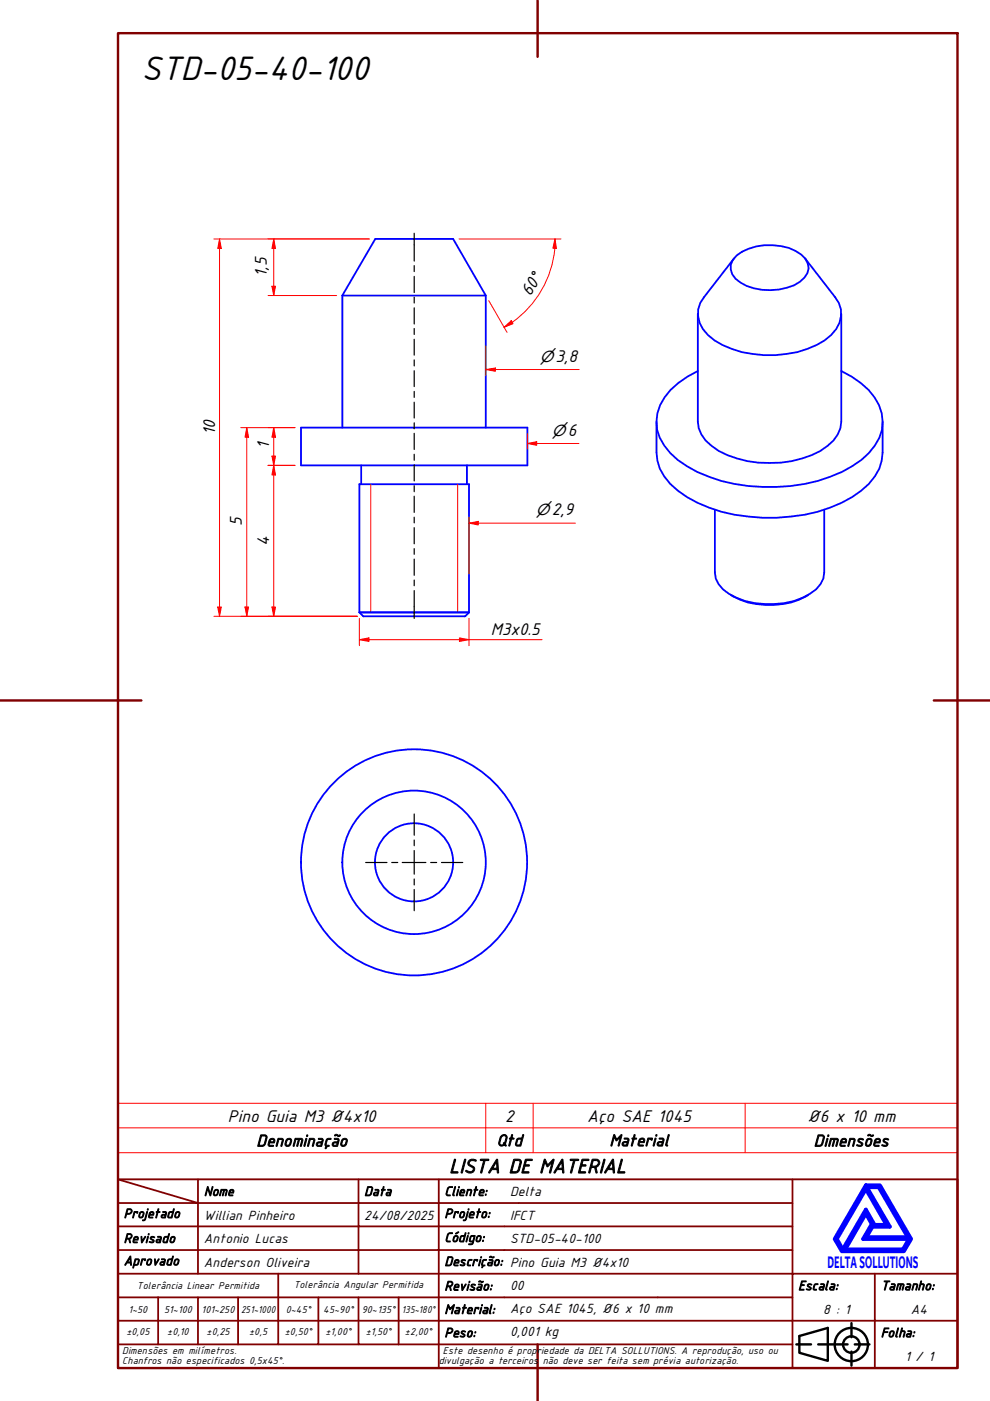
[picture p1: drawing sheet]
<svg xmlns="http://www.w3.org/2000/svg" width="210mm" height="297mm" viewBox="0 0 210 297" stroke-linecap="round" stroke-linejoin="round" font-family="sans-serif">
<!-- layer: Visible (ABNT) -->
<g fill="none" stroke="#00f" stroke-width=".38">
<path d="M155.6 54.8l-6.3 8.2a5.7 5.7 0 0 0 .8 8 19.2 19.2 0 0 0 11.8 4.3 21.3 21.3 0 0 0 12.9-3.1 7 7 0 0 0 3.5-6.6l-.4-1.4-.9-1.2-6.3-8.2M156.2 54.2a12.1 12.1 0 0 1 13.7-.2 3.3 3.3 0 0 1 .7 4.9 8.3 8.3 0 0 1-5.4 2.5 11.4 11.4 0 0 1-9.2-2.3 3.2 3.2 0 0 1 .2-4.9zM72.6 62.7l7-12h16.5l6.9 12v28M72.6 62.7h30.4M72.6 62.7v28M148 78.7a16.7 16.7 0 0 0-8 7.2 8.5 8.5 0 0 0 .8 8.6 18.1 18.1 0 0 0 9.5 6.6 38.5 38.5 0 0 0 28.2-1 16.2 16.2 0 0 0 7.9-7.3 9.1 9.1 0 0 0-2.3-10.1l-1.6-1.5-1.9-1.3-2.2-1.2M148 66.5v22.9a6.7 6.7 0 0 0 2.9 5.1 20.3 20.3 0 0 0 12.2 3.7 20.3 20.3 0 0 0 12.4-3.7 6.7 6.7 0 0 0 2.9-5.1v-22.9M63.8 90.7h48v8h-48zM76.6 98.7v4M99 98.7v4M139.2 89.4v6.5a9.9 9.9 0 0 0 4.6 8.2 29.3 29.3 0 0 0 14.9 5.4 35.2 35.2 0 0 0 22-4.1 14 14 0 0 0 5.7-6l.5-1.8 .2-1.7v-6.5M151.6 108.1v13.3a5.5 5.5 0 0 0 3 4.5 17.9 17.9 0 0 0 17.1 0 5.4 5.4 0 0 0 3.1-4.5v-13.3"/>
<path d="M76.2 129.8l.8 .9h21.6l.8-.9M76.2 129.8h23.2M76.2 129.8v-27.1h23.2v27.1M154.9 126.2a17 17 0 0 0 16.5 0"/>
<circle cx="87.8" cy="182.8" r="8.3"/>
<circle cx="87.8" cy="182.8" r="15.2"/>
<circle cx="87.8" cy="182.8" r="24"/>
</g>
<!-- layer: Visible Narrow (ABNT) -->
<path d="M78.6 102.7v27.1M97 102.7v27.1" fill="none" stroke="#f00" stroke-width=".21"/>
<path d="M25 239.1h178v-5.2h-178v10.5M103 233.9v10.5M113 233.9v10.5M158 233.9v10.5M203 239.1v5.3h-178M25 244.4v5.6h178v-5.6" fill="none" stroke="#f00" stroke-width=".21"/>
<!-- layer: Borda A3/A4 (ABNT) -->
<path d="M25 7h178v283.1h-178zM114 0v12.1M0 148.5h30M198 148.5h12M114 285v12" fill="none" stroke="#800000" stroke-width=".51"/>
<path d="M183.6 257.3l1.2 2.2-1.8 3.2h9.7l-1.2 2.2h-12.3zM183.6 252.1l4.4 7.6h-2.6l-1.8-3.2-4.9 8.4-1.3-2.2zM183.6 251.3h3l6.6 11.4-1.6 2.6h-13.1l-1.5-2.6zM183.8 251.7h2.5l6.2 10.6h-8.8l1.3-2.2h3.7zM185 259.7h.2l-.2 .2z" fill="none" stroke="#00f" stroke-width=".83"/>
<!-- layer: 0 -->
<path d="M178.5 265.3h13.1" fill="none" stroke="#000" stroke-width=".21"/>
<g fill="none" stroke="#800000" stroke-width=".38">
<path d="M25 250l17 5.1h-17M25 250h178v40.1h-178zM42 255.1h34v4.9h17M42 255.1v15M42 250v5.1M76 250v5.1h17v4.9M93 250v5.1h75M168 250v20.1h-143M25 260h51v10.1M25 275.1h17M33.5 275.1v9.9M50.5 275.1h-8.5v9.9"/>
<path d="M59 270.1v14.9h-8.5M67.5 275.1v9.9h-8.5M76 275.1v9.9h8.5M84.5 275.1v9.9M93 275.1h-42.5v9.9M93 260v5h-68M93 275.1v9.9h75M93 260h75M93 275.1h75M168 265h-75v10.1M185.5 270.1v9.9h17.5M203 270.1h-35v9.9h17.5v10.1"/>
<path d="M25 285h25.5M25 280h143v10.1M67.5 285h8.5M84.5 285h8.5v5.1"/>
</g>
<g fill="none" stroke="#000" stroke-width=".51">
<path d="M168.8 285h3.2M169.5 283.3l6-1.8v7l-6-1.7zM173.5 285h6.2M180.5 280.5v3M180.5 286.6v2.9M181.2 285h3.1"/>
<circle cx="180.5" cy="285.1" r="3.5"/>
<circle cx="180.5" cy="285.1" r="1.75"/>
</g>
<!-- layer: Linha de centro (ISO) -->
<g fill="none" stroke="#000" stroke-width=".25">
<path d="M87.8 49.5v5.9M87.8 56.3v1.3M87.8 58.6v3.4M87.8 63v1.2M87.8 65.3v3.4M87.8 69.6v1.3M87.8 71.9v3.4M87.8 76.3v1.3M87.8 78.6v3.4M87.8 83v1.3M87.8 85.3v3.3M87.8 89.6v1.3"/>
<path d="M87.8 91.9v3.4M87.8 96.3v1.3M87.8 98.5v3.5M87.8 103v1.3M87.8 105.2v3.4M87.8 109.7v1.2M87.8 111.9v3.4M87.8 116.3v1.2M87.8 118.5v3.5M87.8 123v1.2M87.8 125.2v5.9"/>
</g>
<path d="M46.5 128.7v2" fill="none" stroke="#f00" stroke-width=".21"/>
<path d="M46.2 128.7h.7l-.4 2z" fill="#f00"/>
<path d="M46.5 50.7v2M46.2 128.7h.7l-.4 2z" fill="none" stroke="#f00" stroke-width=".21"/>
<path d="M46.5 50.7l.4 2h-.7z" fill="#f00"/>
<path d="M45.3 50.7h33M46.5 50.7l.4 2h-.7zM46.5 52.7v76M45.3 130.7h30.5M58 128.7v2" fill="none" stroke="#f00" stroke-width=".21"/>
<path d="M57.7 128.7h.7l-.4 2z" fill="#f00"/>
<path d="M58 98.7v2M57.7 128.7h.7l-.4 2z" fill="none" stroke="#f00" stroke-width=".21"/>
<path d="M58 98.7l.4 2h-.7z" fill="#f00"/>
<path d="M56.8 98.7h5.7M58 98.7l.4 2h-.7zM58 100.7v28M52.3 128.7v2M56.8 130.7h19" fill="none" stroke="#f00" stroke-width=".21"/>
<path d="M51.9 128.7h.8l-.4 2z" fill="#f00"/>
<path d="M52.3 90.7v2M51.9 128.7h.8l-.4 2z" fill="none" stroke="#f00" stroke-width=".21"/>
<path d="M52.3 90.7l.4 2h-.8z" fill="#f00"/>
<path d="M103 78.3h2M51.1 90.7h11.4M52.3 90.7l.4 2h-.8zM52.3 92.7v36M51.1 130.7h24.7" fill="none" stroke="#f00" stroke-width=".21"/>
<path d="M103 78.3l2-.3v.7z" fill="#f00"/>
<path d="M103 78.3l2-.3v.7zM103 73.3v6.3M105 78.3h17.8M111.8 94h2" fill="none" stroke="#f00" stroke-width=".21"/>
<path d="M111.8 94l2-.4v.8z" fill="#f00"/>
<path d="M111.8 94l2-.4v.8zM111.8 91.9v3.3M113.8 94h8.9" fill="none" stroke="#f00" stroke-width=".21"/>
<path d="M76.2 135.6h2" fill="none" stroke="#f00" stroke-width=".21"/>
<path d="M76.2 135.6l2-.4v.8z" fill="#f00"/>
<path d="M76.2 135.6l2-.4v.8zM97.4 135.6h2" fill="none" stroke="#f00" stroke-width=".21"/>
<path d="M97.4 135.2l2 .4-2 .4z" fill="#f00"/>
<path d="M76.2 131.1v5.8M78.2 135.6h19.2M97.4 135.2l2 .4-2 .4zM99.4 135.6h15.5M99.4 131.1v5.8" fill="none" stroke="#f00" stroke-width=".21"/>
<path d="M58 96.7v2" fill="none" stroke="#f00" stroke-width=".21"/>
<path d="M57.7 96.7h.7l-.4 2z" fill="#f00"/>
<path d="M57.7 96.7h.7l-.4 2zM58 90.7v2" fill="none" stroke="#f00" stroke-width=".21"/>
<path d="M58 90.7l.4 2h-.7z" fill="#f00"/>
<path d="M108.6 68.3l-1.7 1.1M56.8 90.7h5.7M56.8 98.7h5.7M58 90.7l.4 2h-.7zM58 92.7v4" fill="none" stroke="#f00" stroke-width=".21"/>
<path d="M106.9 69.4l1.5-1.4 .4 .6z" fill="#f00"/>
<path d="M117.7 50.7l-.1 2M106.9 69.4l1.5-1.4 .4 .6z" fill="none" stroke="#f00" stroke-width=".21"/>
<path d="M117.7 50.7l.3 2-.8-.1z" fill="#f00"/>
<path d="M58 50.7v2M97.3 50.7h21.6M117.6 52.7a21.6 21.6 0 0 1-9 15.6M117.7 50.7l.3 2-.8-.1zM103.6 63.7l3.9 6.8" fill="none" stroke="#f00" stroke-width=".21"/>
<path d="M58 50.7l.4 2h-.7z" fill="#f00"/>
<path d="M58 50.7l.4 2h-.7zM58 60.7v2" fill="none" stroke="#f00" stroke-width=".21"/>
<path d="M57.7 60.7h.7l-.4 2z" fill="#f00"/>
<path d="M56.8 50.7h21.5M58 52.7v8M56.8 62.7h14.6M57.7 60.7h.7l-.4 2zM99.4 110.9h2" fill="none" stroke="#f00" stroke-width=".21"/>
<path d="M99.4 110.9l2-.4v.8z" fill="#f00"/>
<path d="M99.4 110.9l2-.4v.8zM99.4 109.7v12M101.4 110.9h20.6" fill="none" stroke="#f00" stroke-width=".21"/>
<!-- layer: Marca de centro (ISO) -->
<path d="M87.8 172.6v4.5M87.8 178.1v1.2M77.5 182.9h4.5M83.1 182.9h1.2M85.3 182.9h5M87.8 180.3v5M87.8 186.4v1.2M87.8 188.6v4.5M91.3 182.9h1.3M93.6 182.9h4.5" fill="none" stroke="#000" stroke-width=".25"/>
<text font-size="7.7" x="30" y="17.1">STD-05-40-100</text>
<text font-size="4.6" x="95.2" y="248.7">LISTA DE MATERIAL</text>
<g font-size="3.9">
<text x="56.6" y="58.7" transform="rotate(-90 56.6 58.7)">1,5</text>
<text x="112.5" y="63" transform="rotate(-60 112.5 63)">60°</text>
<text x="45.6" y="92.3" transform="rotate(-90 45.6 92.3)">10</text>
<text x="57.1" y="95.3" transform="rotate(-90 57.1 95.3)">1</text>
<text x="51.3" y="111.6" transform="rotate(-90 51.3 111.6)">5</text>
<text x="57.1" y="115.7" transform="rotate(-90 57.1 115.7)">4</text>
<text x="104.1" y="134.6">M3x0.5</text>
<text x="48.3" y="237.8">Pino Guia M3 Ø4x10</text>
<text x="107.1" y="237.8">2</text>
<text x="124.5" y="237.8">Aço SAE 1045</text>
<text x="171.2" y="237.8">Ø6 x 10 mm</text>
</g>
<g font-size="3.8">
<text x="54.4" y="243.1">Denominação</text>
<text x="105.3" y="243">Qtd</text>
<text x="129.2" y="243">Material</text>
<text x="172.5" y="243.1">Dimensões</text>
</g>
<text font-size="3.8" fill="#00f" x="175.5" y="268.8">DELTASOLLUTIONS</text>
<g font-size="3.4">
<text x="114.4" y="76.8">⌀3,8</text>
<text x="117" y="92.4">⌀6</text>
<text x="113.6" y="109.3">⌀2,9</text>
</g>
<g font-size="3">
<text x="43.2" y="253.5">Nome</text>
<text x="77.2" y="253.5">Data</text>
<text x="94.2" y="253.5">Cliente:</text>
<text x="108.1" y="253.5">Delta</text>
<text x="26.2" y="263.5">Revisado</text>
<text x="26.2" y="258.2">Projetado</text>
<text x="43.2" y="258.6">Willian Pinheiro</text>
<text x="43.2" y="263.5">Antonio Lucas</text>
<text x="77.2" y="258.6">24/08/2025</text>
<text x="94.2" y="263.3">Código:</text>
<text x="94.2" y="258.2">Projeto:</text>
<text x="108.1" y="263.5">STD-05-40-100</text>
<text x="108.1" y="258.6">IFCT</text>
<text x="26.2" y="268.3">Aprovado</text>
<text x="43.2" y="268.5">Anderson Oliveira</text>
<text x="94.2" y="268.4">Descrição: Pino Guia M3 Ø4x10</text>
<text x="94.2" y="273.6">Revisão:</text>
<text x="108.1" y="273.5">00</text>
<text x="169.2" y="273.5">Escala:</text>
<text x="186.8" y="273.5">Tamanho:</text>
<text x="94.2" y="278.6">Material:</text>
<text x="108.1" y="278.4">Aço SAE 1045, Ø6 x 10 mm</text>
<text x="174.6" y="278.6">8 : 1</text>
<text x="193.1" y="278.6">A4</text>
<text x="94.2" y="283.5">Peso:</text>
<text x="108.1" y="283.3">0,001 kg</text>
<text x="186.8" y="283.5">Folha:</text>
<text x="191.9" y="288.5">1 / 1</text>
</g>
<g font-size="2.3">
<text x="29" y="273.4">Tolerância Linear Permitida</text>
<text x="62.3" y="273.2">Tolerância Angular Permitida</text>
<text x="27.2" y="278.3">1~50</text>
<text x="34.8" y="278.3">51~100</text>
<text x="42.7" y="278.3">101~250</text>
<text x="51.1" y="278.3">251~1000</text>
<text x="60.6" y="278.3">0~45°</text>
<text x="68.5" y="278.3">45~90°</text>
<text x="76.7" y="278.3">90~135°</text>
<text x="85.2" y="278.3">135~180°</text>
<text x="25.9" y="287.1">Dimensões em milímetros.</text>
<text x="26.8" y="283.1">±0,05</text>
<text x="35.4" y="283.1">±0,10</text>
<text x="43.8" y="283.1">±0,25</text>
<text x="52.8" y="283.1">±0,5</text>
<text x="60.4" y="283.1">±0,50°</text>
<text x="69" y="283.1">±1,00°</text>
<text x="77.5" y="283.1">±1,50°</text>
<text x="85.9" y="283.1">±2,00°</text>
<text x="93.9" y="287.1">Este desenho é propriedade da DELTA SOLLUTIONS. A reprodução, uso ou</text>
<text x="25.9" y="289.2">Chanfros não especificados 0,5x45°.</text>
<text x="93" y="289.2">divulgação a terceiros</text>
<text x="115.1" y="289.2">não deve ser feita sem prévia autorização.</text>
</g>
</svg>
